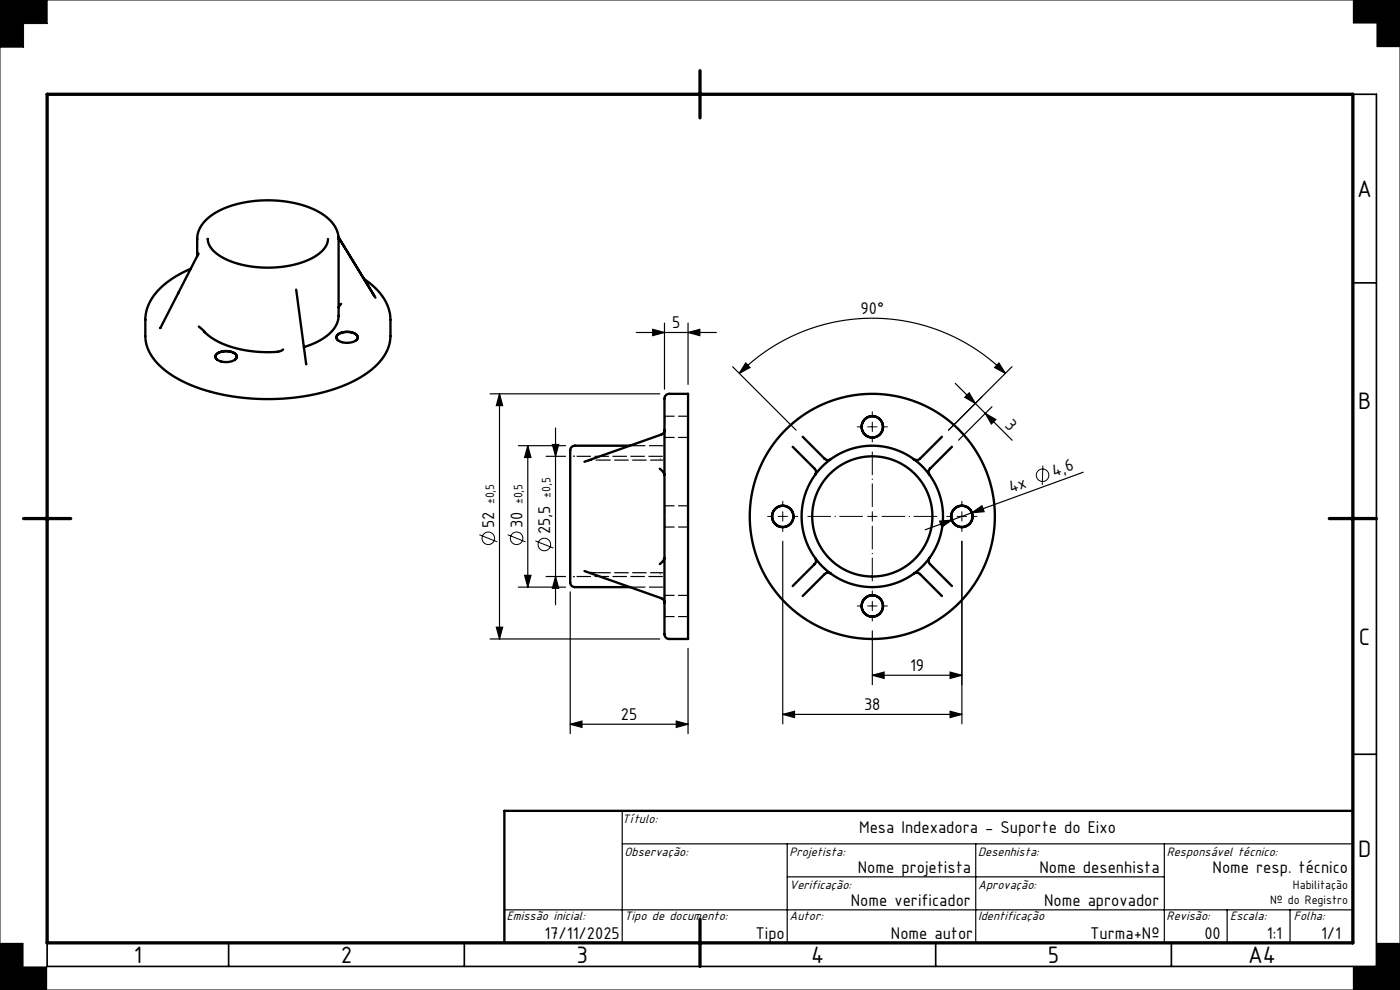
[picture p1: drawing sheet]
<svg xmlns="http://www.w3.org/2000/svg" width="297mm" height="210mm" viewBox="0 0 297 210" stroke-linecap="round" stroke-linejoin="round" font-family="sans-serif">
<g fill="none" stroke="#000" stroke-width=".21">
<path d="M0 0h297v210h-297zM10 0v5h-5v5h-5M148.1 19.6l.8 .8M148.5 19.5v1M148.9 19.6l-.8 .8M148 20h1M184.1 90.5h2M185.1 89.5v2M221.2 98.8l-.1 4.1M9.5 110h1M9.6 109.6l.8 .8M10 109.5v1"/>
<path d="M10.4 109.6l-.8 .8M101.7 113.4l3.8 1.5M107.7 113.4l3.8 1.5M113.6 114.7l3.8 1.6M165.1 109.5h2M166.1 108.5v2M184.1 109.5h2M185.1 108.5v2M203.1 109.5h2M204.1 108.5v2M184.1 128.5h2M185.1 127.5v2"/>
<circle cx="103.6" cy="114.2" r="1.33"/>
<circle cx="109.6" cy="114.2" r="1.33"/>
<circle cx="115.5" cy="115.5" r="1.33"/>
<circle cx="221.2" cy="100.8" r="1.33"/>
</g>
<g fill="none" stroke="#000" stroke-width=".25">
<path d="M135 70.5h17M138.5 69.9l2.5 .6-2.5 .7zM141 68.5v14M146 70.5l2.5-.6v1.3zM146 68.5v13M155.4 77.8l13.5 13.4M156.8 79.2a39.9 39.9 0 0 1 56.5 0M158.2 77l.9 1-2.3 1.2zM211.9 77l1.4 2.2-2.3-1.2zM214.7 77.8l-13.5 13.4M104 83.5h36M106 83.5v52"/>
<path d="M106 83.5l.6 2.5h-1.3zM110 94.5h10M112 94.5v30M112 94.5l.6 2.5h-1.3zM115.9 96.8h4.1M117.2 94.3h1.3l-.6 2.5zM117.9 90.8v37.5M202.7 81.3l12 12.1M204.7 84.3l.9-1 1.3 2.3zM209 87.7l2.3 1.3-1 .9zM210.4 86.3l-7 7.1M166.1 114.8v38.7"/>
<path d="M199.3 110.5l2.6-.2-2.1 1.5zM204.1 114.8v38.7M206.2 108.8l2.1-1.5 .5 1.2zM229.8 100.2l-33.5 12.2M104 135.5h36M105.3 133h1.3l-.6 2.5zM110 124.5h10M111.3 122h1.3l-.6 2.5zM115.9 122.3h4.1M117.9 122.3l.6 2.5h-1.3zM121 125.5v30.1M146 137.5v18.1"/>
<path d="M185.1 133.8v11.4M121 153.6l2.5-.6v1.3zM121 153.6h25M143.5 153l2.5 .6-2.5 .7zM166.1 151.5l2.5-.6v1.3zM166.1 151.5h38M185.1 143.2l2.5-.6v1.3zM185.1 143.2h19M201.6 150.9l2.5 .6-2.5 .7zM201.6 142.6l2.5 .6-2.5 .7zM132 179h155M132 172v28"/>
<path d="M167 179v21M207 179v21M247 179v21M107 193h180M167 186h80M260.3 193v7M273.7 193v7"/>
</g>
<path d="M10 20h282v185h-282zM287 20v180h-277M287 60h5M282 110h10M287 160h5M148.5 195v10M48.5 200v5M98.5 200v5M198.5 200v5M248.5 200v5" fill="none" stroke="#000" stroke-width=".35"/>
<g fill="none" stroke="#000" stroke-width=".5">
<path d="M40.5 57a16 16 0 0 0-9.1 7.8l-.4 1.6-.2 1.4M41.8 50.7v3.6M41.8 50.7a7.2 7.2 0 0 1 4.6-6 25 25 0 0 1 21.3 .3 6.9 6.9 0 0 1 4.1 5.7v16.3a6.3 6.3 0 0 1-3.8 5.1l-1.7 .9-1.8 .6M42.1 53.8l-8.1 15.8M44.1 50.7h.1M44.1 50.7a4.7 4.7 0 0 0 2.7 3.7 22.3 22.3 0 0 0 19.9 .1 4.8 4.8 0 0 0 2.9-3.8M71.8 50.3l7.8 12.8M77.2 59.2a10.8 10.8 0 0 1 5.6 8.6v3.5a9.6 9.6 0 0 1-4.4 7.5 35.6 35.6 0 0 1-19.8 5.8 40.3 40.3 0 0 1-21.8-4.8 11.2 11.2 0 0 1-5.9-7.8l-.1-4.2M30.8 67.8h.1M37.9 62l-.1 .3M42.2 69.3a15.3 15.3 0 0 0 8 4.6 23.8 23.8 0 0 0 9.3 .6l.6-.4M46 75.1a3.3 3.3 0 0 1 4.2 .3 1.17 1.17 0 0 1-1.2 1.3 2.89 2.89 0 0 1-3.3-.9l.1-.5z"/>
<path d="M46 76.3a.81 .81 0 0 1-.3-.9 .81 .81 0 0 1 .7-.6 3.3 3.3 0 0 1 3.7 .6l.1 .4-.3 .5M62.8 61.4l2.1 15.8M64.9 77.2l.1 .1M71.7 71a3.3 3.3 0 0 1 4.2 .3 1.18 1.18 0 0 1-1.3 1.3 2.89 2.89 0 0 1-3.2-.9v-.3zM71.7 72.2a.81 .81 0 0 1-.3-.9 .81 .81 0 0 1 .7-.6 3.3 3.3 0 0 1 3.7 .6l.1 .4-.3 .5M72.4 64.5l-.6 .7M79.3 62.6l.1 .1M133.6 94.5h-11.6a1.38 1.38 0 0 0-1 1.9v27.1a1.01 1.01 0 0 0 1 1h11.6M140 99.4l.6 .7 .4 .6M141 91.2a1 1 0 0 1-.7 1l-16.3 5.7M141.3 83.8l.7-.3h4v52h-4a1.31 1.31 0 0 1-1-1.7v-49.3zM168.2 94.8l4.6 4.6a1 1 0 0 1 .1 1.3"/>
<path d="M170.3 92.7l4.6 4.6M174.9 97.3h.1M175 97.3a.99 .99 0 0 0 1.2 .1M193.9 97.4h.1M197.3 99.4a.99 .99 0 0 0-.1 1.3M197.3 99.4h.1M199.8 92.7l-4.6 4.6a1 1 0 0 1-1.3 .1M201.9 94.8l-4.6 4.6M141 118.4l-.4 .6-.6 .7M172.8 119.7l-4.6 4.6M172.8 119.6v.1M172.9 118.4l.1 .1a.99 .99 0 0 1-.2 1.1"/>
<path d="M197.2 118.4a1 1 0 0 0 .1 1.3l4.6 4.6M197.2 118.4h.1M124 121.1l16.3 5.8a1 1 0 0 1 .7 .9M176.2 121.7h.1M176.2 121.7a1 1 0 0 0-1.3 .1l-4.6 4.6M193.9 121.6h.1a.99 .99 0 0 1 1.2 .2M195.2 121.8h.1M195.2 121.8l4.6 4.6M287 172h-180v28"/>
<circle cx="185.1" cy="90.5" r="2.25"/>
<circle cx="185.1" cy="90.5" r="2.28"/>
<circle cx="166.1" cy="109.5" r="2.25"/>
<circle cx="166.1" cy="109.5" r="2.27"/>
<circle cx="185.1" cy="109.5" r="12.8"/>
<circle cx="185.1" cy="109.5" r="15"/>
<circle cx="185.1" cy="109.5" r="26"/>
<circle cx="204.1" cy="109.5" r="2.25"/>
<circle cx="204.1" cy="109.5" r="2.28"/>
<circle cx="185.1" cy="128.5" r="2.25"/>
<circle cx="185.1" cy="128.5" r="2.27"/>
</g>
<path d="M148.5 15v10M10 20h277v180h-277zM5 110h10M282 110h10M148.5 195v10" fill="none" stroke="#000" stroke-width=".7"/>
<path d="M0 0v10h5v-5h5v-5zM0 200v10h10v-5h-5v-5zM287 205v5h10v-10h-5v5zM287 0v5h5v5h5v-10z" fill-rule="evenodd" fill="#000"/>
<path d="M175 97.3h-.1M176.2 97.4l-.3 .2M197.3 99.5v-.1M172.9 119.6l-.1 .1M172.9 118.4l.2 .3M197.2 100.7l-.2-.3M193.9 121.7l.3-.2M195.1 121.7l.1 .1" fill="none" stroke="#000" stroke-width=".25" stroke-dasharray="3 .8" stroke-linecap="butt"/>
<path d="M141 92.8v-4.5M141 111.8v-4.5M141 130.8v-4.5" fill="none" stroke="#000" stroke-width=".25" stroke-dasharray="3 .8" stroke-dashoffset="1.2" stroke-linecap="butt"/>
<path d="M140 97.3a.62 .62 0 0 0 1 .1M141 121.7a.62 .62 0 0 0-1 .1" fill="none" stroke="#000" stroke-width=".25" stroke-dasharray="3 .8" stroke-dashoffset="2.9" stroke-linecap="butt"/>
<path d="M141 92.8h5M146 88.3h-5M141 111.8h5M146 107.3h-5M141 130.8h5M146 126.3h-5" fill="none" stroke="#000" stroke-width=".25" stroke-dasharray="3 .8" stroke-dashoffset=".9" stroke-linecap="butt"/>
<path d="M141 94.5h-7.4M133.6 124.5h7.4" fill="none" stroke="#000" stroke-width=".25" stroke-dasharray="3 .8" stroke-dashoffset="-.2" stroke-linecap="butt"/>
<path d="M122 96.8a1 1 0 0 1-1-1M121 123.3a1 1 0 0 1 1-1" fill="none" stroke="#000" stroke-width=".25" stroke-dasharray="3 .8" stroke-dashoffset="2.6" stroke-linecap="butt"/>
<path d="M141 96.8h-19M122 122.3h19" fill="none" stroke="#000" stroke-width=".25" stroke-dasharray="3 .8" stroke-dashoffset="-.4" stroke-linecap="butt"/>
<path d="M124 97.9l2.8-.3M126.8 121.5l-1.7-.1-1.1-.3" fill="none" stroke="#000" stroke-width=".25" stroke-dasharray="3 .8" stroke-dashoffset="1.4" stroke-linecap="butt"/>
<path d="M126.8 97.6h13.9M140.7 121.5h-13.9" fill="none" stroke="#000" stroke-width=".25" stroke-dasharray="3 .8" stroke-dashoffset=".3" stroke-linecap="butt"/>
<g fill="none" stroke="#000" stroke-width=".21" stroke-dasharray="6.1 .8 .3 .8" stroke-linecap="butt">
<path d="M183.1 90.5h-1.3M185.1 88.5v-1.2M185.1 92.5v1.3M187.1 90.5h1.2M164.1 109.5h-1.3M166.1 107.5v-1.2M166.1 111.5v1.3M168.1 109.5h1.2M202.1 109.5h-1.3M204.1 107.5v-1.2M204.1 111.5v1.3M206.1 109.5h1.2"/>
<path d="M183.1 128.5h-1.3M185.1 126.5v-1.2M185.1 130.5v1.3M187.1 128.5h1.2"/>
</g>
<path d="M183.1 109.5h-11.8M185.1 107.5v-11.7M185.1 111.5v11.8M187.1 109.5h11.7" fill="none" stroke="#000" stroke-width=".21" stroke-dasharray="6.1 .8 .3 .8" stroke-dashoffset="1.1" stroke-linecap="butt"/>
<g fill="#000">
<path d="M211.9 77l1.4 2.2-2.3-1.2zM158.2 77l.9 1-2.3 1.2z"/>
<path d="M106 83.5l.6 2.5h-1.3zM105.3 133h1.3l-.6 2.5zM112 94.5l.6 2.5h-1.3zM111.3 122h1.3l-.6 2.5zM117.2 94.3h1.3l-.6 2.5zM117.9 122.3l.6 2.5h-1.3z"/>
<path d="M204.7 84.3l.9-1 1.3 2.3zM209 87.7l2.3 1.3-1 .9z"/>
<path d="M199.3 110.5l.5 1.3 2.1-1.5zM206.2 108.8l2.6-.3-.5-1.2z"/>
<path d="M185.1 143.2l2.5-.6v1.3zM201.6 142.6l2.5 .6-2.5 .7zM138.5 69.9l2.5 .6-2.5 .7zM146 70.5l2.5-.6v1.3zM121 153.6l2.5-.6v1.3zM143.5 153l2.5 .6-2.5 .7z"/>
<path d="M201.6 150.9l2.5 .6-2.5 .7zM166.1 151.5l2.5-.6v1.3z"/>
</g>
<g font-size="5.4">
<text x="287.9" y="41.8">A</text>
<text x="288.1" y="86.8">B</text>
<text x="288.3" y="136.8">C</text>
<text x="288.1" y="181.8">D</text>
<text x="28.4" y="204.3">1</text>
<text x="72.3" y="204.3">2</text>
<text x="122.3" y="204.3">3</text>
<text x="172.1" y="204.3">4</text>
<text x="222.3" y="204.3">5</text>
<text x="264.8" y="204.2">A4</text>
</g>
<g font-size="3.9">
<text x="142.6" y="69.6">5</text>
<text x="182.6" y="66.6">90°</text>
<text x="213.1" y="90.5" transform="rotate(45 213.1 90.5)">3</text>
<text x="223.7" y="101.2" transform="rotate(-20 223.7 101.2)">4,6</text>
<text x="214.5" y="104.5" transform="rotate(-20 214.5 104.5)">4x</text>
<text x="104.8" y="112" transform="rotate(-90 104.8 112)">52</text>
<text x="110.8" y="112" transform="rotate(-90 110.8 112)">30</text>
<text x="116.7" y="113.3" transform="rotate(-90 116.7 113.3)">25,5</text>
<text x="193.1" y="142.3">19</text>
<text x="131.7" y="152.7">25</text>
<text x="183.3" y="150.6">38</text>
<text x="182.2" y="176.6">Mesa Indexadora - Suporte do Eixo</text>
<text x="182" y="185.1">Nome projetista</text>
<text x="220.5" y="185.1">Nome desenhista</text>
<text x="257.2" y="185.1">Nome resp. técnico</text>
<text x="180.5" y="192.1">Nome verificador</text>
<text x="221.5" y="192.1">Nome aprovador</text>
<text x="115.5" y="199.1">17/11/2025</text>
<text x="160.3" y="199.1">Tipo</text>
<text x="189" y="199.1">Nome autor</text>
<text x="231.2" y="199.1">Turma+Nº</text>
<text x="255.5" y="199.1">00</text>
<text x="268.8" y="199.1">1:1</text>
<text x="280.3" y="199.1">1/1</text>
</g>
<g font-size="2.9">
<text x="132" y="174.7">Título:</text>
<text x="132.5" y="181.7">Observação:</text>
<text x="167.5" y="181.7">Projetista:</text>
<text x="207.5" y="181.7">Desenhista:</text>
<text x="247.5" y="181.7">Responsável técnico:</text>
<text x="167.5" y="188.7">Verificação:</text>
<text x="207.5" y="188.7">Aprovação:</text>
<text x="107.5" y="195.2">Emissão inicial:</text>
<text x="132.5" y="195.2">Tipo de documento:</text>
<text x="167.5" y="195.2">Autor:</text>
<text x="207.5" y="195.2">Identificação</text>
<text x="247.5" y="195.2">Revisão:</text>
<text x="261" y="195.2">Escala:</text>
<text x="274.5" y="195.2">Folha:</text>
</g>
<g font-size="2.8">
<text x="104.9" y="107" transform="rotate(-90 104.9 107)">±0,5</text>
<text x="110.9" y="107" transform="rotate(-90 110.9 107)">±0,5</text>
<text x="116.8" y="105.7" transform="rotate(-90 116.8 105.7)">±0,5</text>
<text x="269.4" y="191.7">Nº do Registro</text>
<text x="274.3" y="188.7">Habilitação</text>
</g>
</svg>
